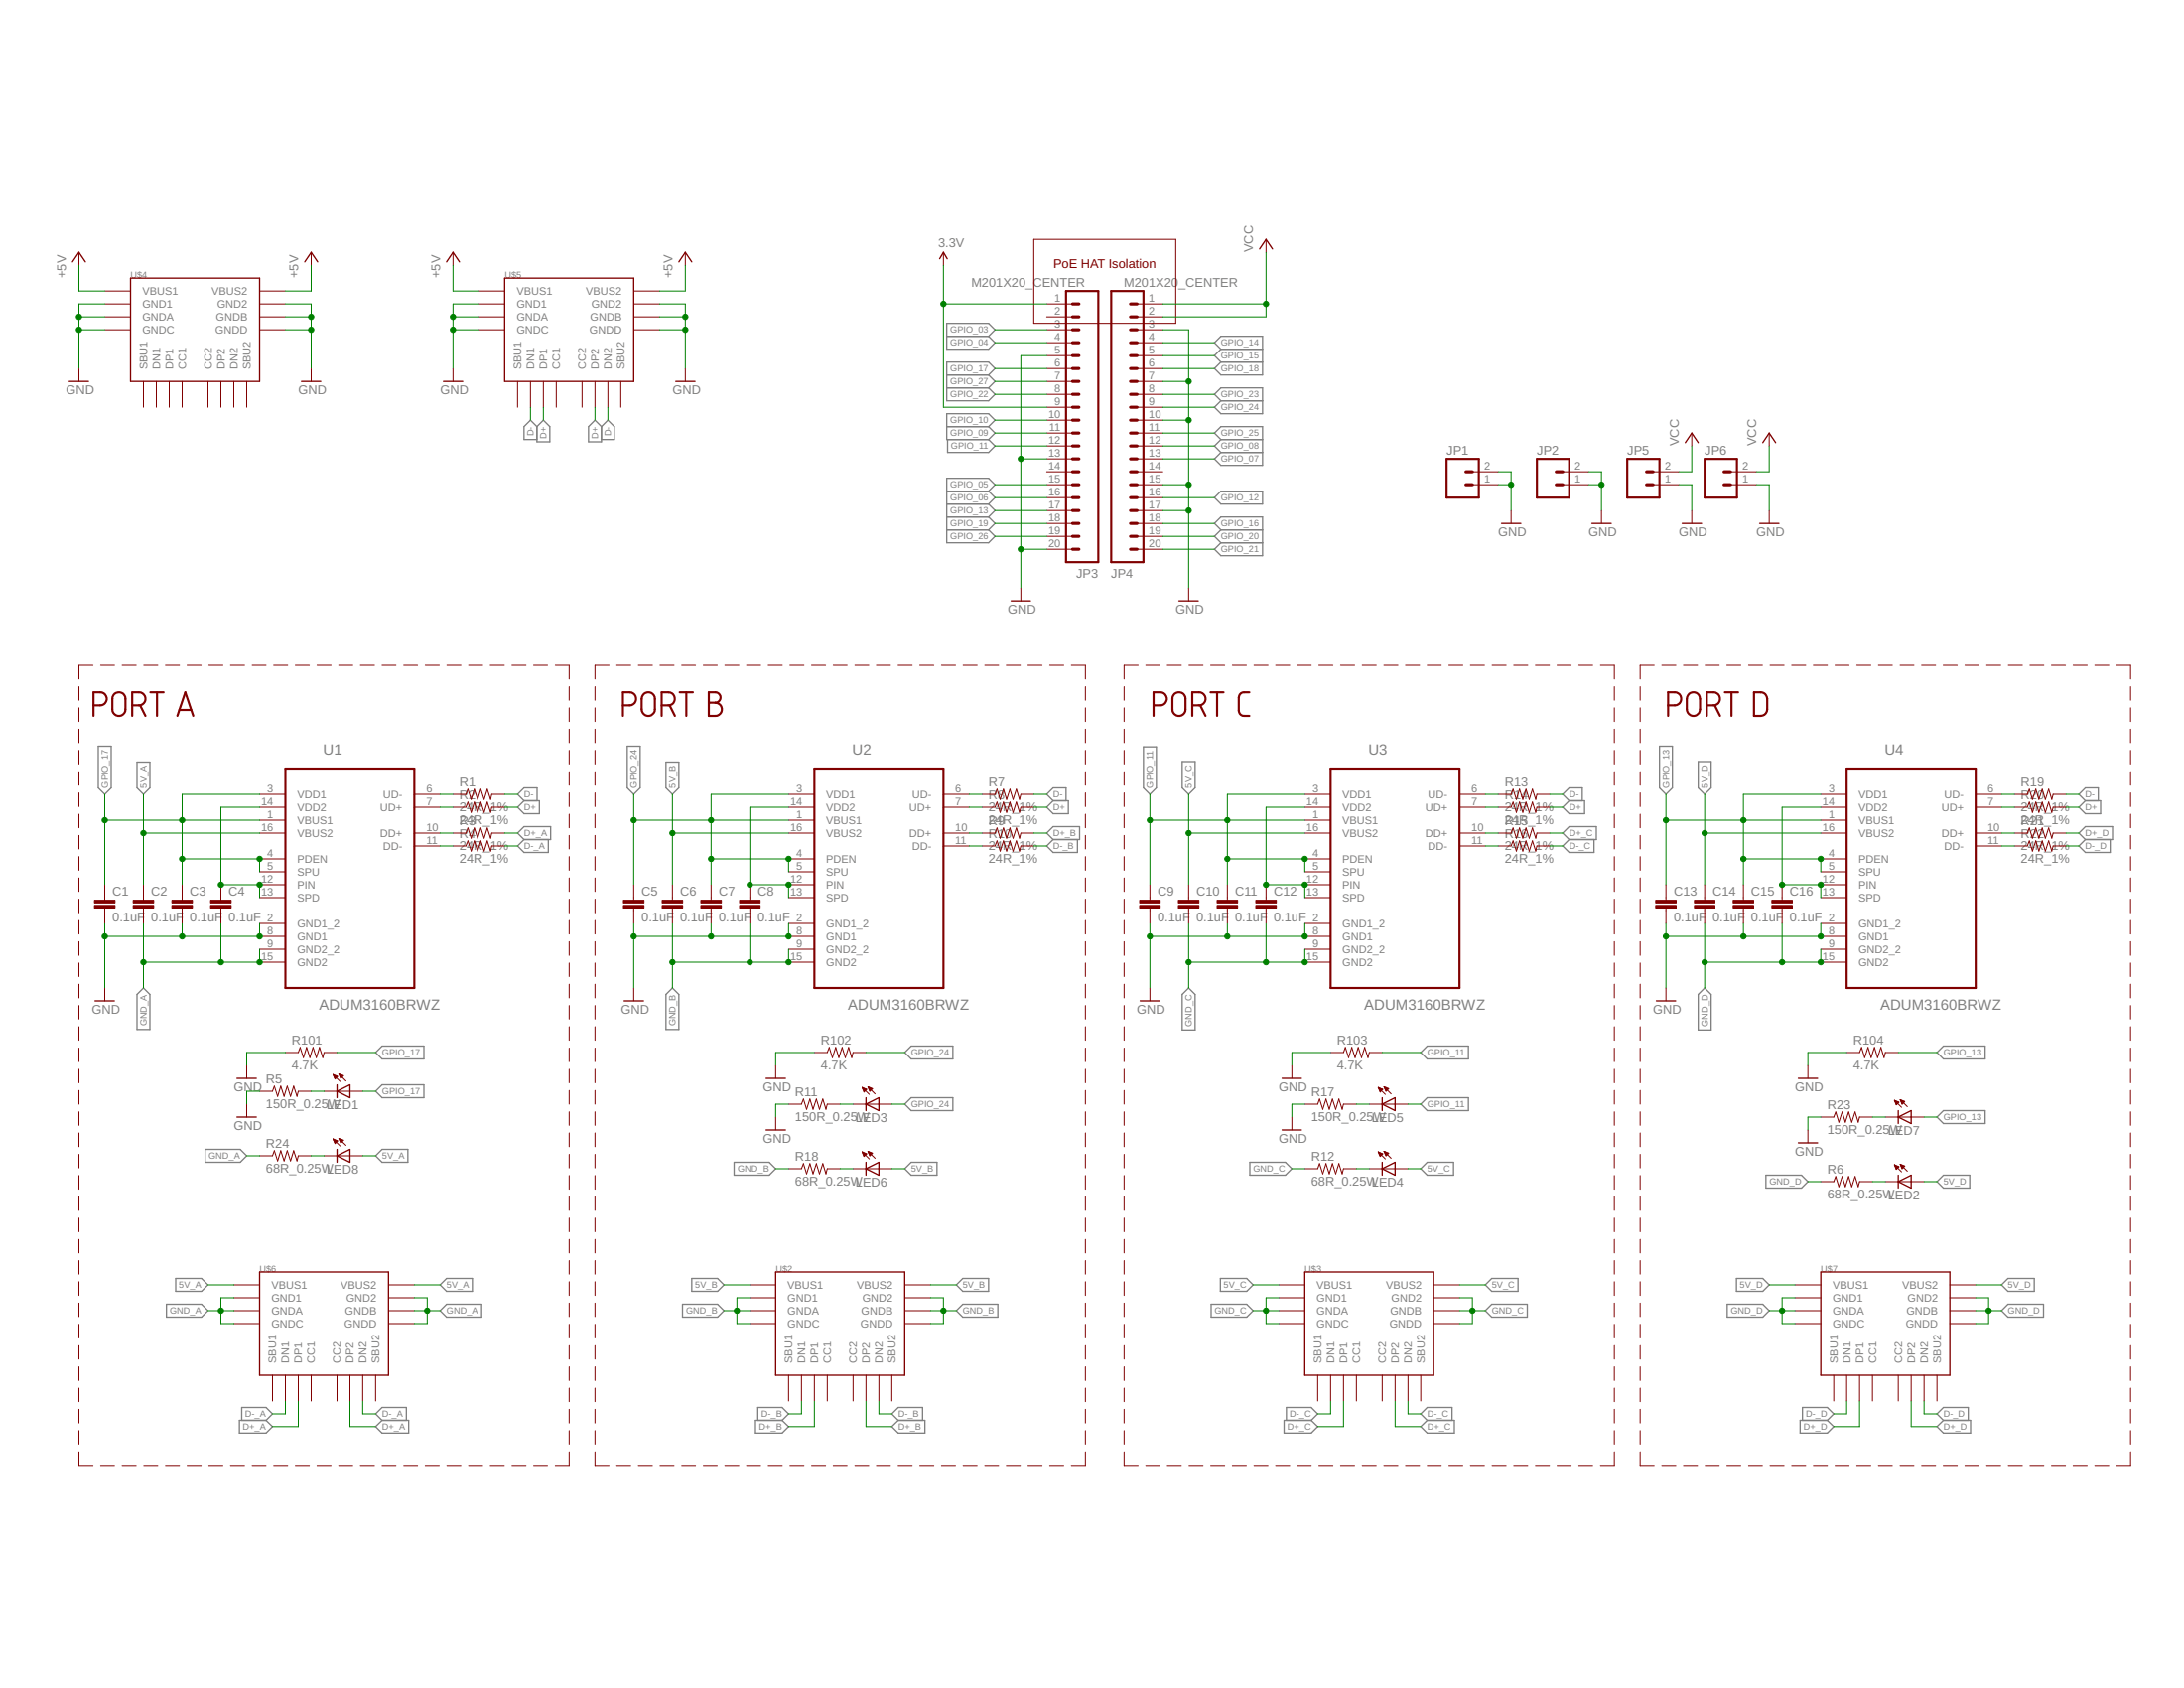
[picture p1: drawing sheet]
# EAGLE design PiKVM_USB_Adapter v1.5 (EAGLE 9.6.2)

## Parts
C1  0.1uF  CAP0805  [0805]
C2  0.1uF  CAP0805  [0805]
C3  0.1uF  CAP0805  [0805]
C4  0.1uF  CAP0805  [0805]
C5  0.1uF  CAP0805  [0805]
C6  0.1uF  CAP0805  [0805]
C7  0.1uF  CAP0805  [0805]
C8  0.1uF  CAP0805  [0805]
C9  0.1uF  CAP0805  [0805]
C10  0.1uF  CAP0805  [0805]
C11  0.1uF  CAP0805  [0805]
C12  0.1uF  CAP0805  [0805]
C13  0.1uF  CAP0805  [0805]
C14  0.1uF  CAP0805  [0805]
C15  0.1uF  CAP0805  [0805]
C16  0.1uF  CAP0805  [0805]
JP1  M02LOCK  [1X02_LOCK]
JP2  M02LOCK  [1X02_LOCK]
JP3  M201X20_CENTER  [1X20_CENTER]
JP4  M201X20_CENTER  [1X20_CENTER]
JP5  M02LOCK  [1X02_LOCK]
JP6  M02LOCK  [1X02_LOCK]
LED1  LED1206  [LED-1206]
LED2  LED1206  [LED-1206]
LED3  LED1206  [LED-1206]
LED4  LED1206  [LED-1206]
LED5  LED1206  [LED-1206]
LED6  LED1206  [LED-1206]
LED7  LED1206  [LED-1206]
LED8  LED1206  [LED-1206]
R1  24R_1%  RESISTOR0805-RES  [0805]
R2  24R_1%  RESISTOR0805-RES  [0805]
R3  24R_1%  RESISTOR0805-RES  [0805]
R4  24R_1%  RESISTOR0805-RES  [0805]
R5  150R_0.25W  RESISTOR1206  [1206]
R6  68R_0.25W  RESISTOR1206  [1206]
R7  24R_1%  RESISTOR0805-RES  [0805]
R8  24R_1%  RESISTOR0805-RES  [0805]
R9  24R_1%  RESISTOR0805-RES  [0805]
R10  24R_1%  RESISTOR0805-RES  [0805]
R11  150R_0.25W  RESISTOR1206  [1206]
R12  68R_0.25W  RESISTOR1206  [1206]
R13  24R_1%  RESISTOR0805-RES  [0805]
R14  24R_1%  RESISTOR0805-RES  [0805]
R15  24R_1%  RESISTOR0805-RES  [0805]
R16  24R_1%  RESISTOR0805-RES  [0805]
R17  150R_0.25W  RESISTOR1206  [1206]
R18  68R_0.25W  RESISTOR1206  [1206]
R19  24R_1%  RESISTOR0805-RES  [0805]
R20  24R_1%  RESISTOR0805-RES  [0805]
R21  24R_1%  RESISTOR0805-RES  [0805]
R22  24R_1%  RESISTOR0805-RES  [0805]
R23  150R_0.25W  RESISTOR1206  [1206]
R24  68R_0.25W  RESISTOR1206  [1206]
R101  4.7K  RESISTOR1206  [1206]
R102  4.7K  RESISTOR1206  [1206]
R103  4.7K  RESISTOR1206  [1206]
R104  4.7K  RESISTOR1206  [1206]
U1  ADUM3160BRWZ  [SOIC127P1032X265-16N]
U2  ADUM3160BRWZ  [SOIC127P1032X265-16N]
U3  ADUM3160BRWZ  [SOIC127P1032X265-16N]
U4  ADUM3160BRWZ  [SOIC127P1032X265-16N]
U$2  USB4110GFA  [GCT_USB4110GFA]
U$3  USB4110GFA  [GCT_USB4110GFA]
U$4  USB4110GFA  [GCT_USB4110GFA]
U$5  USB4110GFA  [GCT_USB4110GFA]
U$6  USB4110GFA  [GCT_USB4110GFA]
U$7  USB4110GFA  [GCT_USB4110GFA]

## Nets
3.3V: JP3.1 JP3.9
5V_A: C2.1 LED8.A U1.16(VBUS2) U$6.A4B9(VBUS1) U$6.B4A9(VBUS2)
5V_B: C6.1 LED6.A U2.16(VBUS2) U$2.A4B9(VBUS1) U$2.B4A9(VBUS2)
5V_C: C10.1 LED4.A U3.16(VBUS2) U$3.A4B9(VBUS1) U$3.B4A9(VBUS2)
5V_D: C14.1 LED2.A U4.16(VBUS2) U$7.A4B9(VBUS1) U$7.B4A9(VBUS2)
+5V: U$4.A4B9(VBUS1) U$4.B4A9(VBUS2) U$5.A4B9(VBUS1) U$5.B4A9(VBUS2)
D+: R2.2 R8.2 R14.2 R20.2 U$5.A6(DP1) U$5.B6(DP2)
D+_A: R3.2 U$6.A6(DP1) U$6.B6(DP2)
D+_B: R9.2 U$2.A6(DP1) U$2.B6(DP2)
D+_C: R15.2 U$3.A6(DP1) U$3.B6(DP2)
D+_D: R21.2 U$7.A6(DP1) U$7.B6(DP2)
D-: R1.2 R7.2 R13.2 R19.2 U$5.A7(DN1) U$5.B7(DN2)
D-_A: R4.2 U$6.A7(DN1) U$6.B7(DN2)
D-_B: R10.2 U$2.A7(DN1) U$2.B7(DN2)
D-_C: R16.2 U$3.A7(DN1) U$3.B7(DN2)
D-_D: R22.2 U$7.A7(DN1) U$7.B7(DN2)
GND: C1.2 C3.2 C5.2 C7.2 C9.2 C11.2 C13.2 C15.2 JP1.1 JP1.2 JP2.1 JP2.2 JP3.5 JP3.13 JP3.20 JP4.3 JP4.7 JP4.10 JP4.15 JP4.17 JP5.1 JP6.1 R5.1 R11.1 R17.1 R23.1 R101.1 R102.1 R103.1 R104.1 U1.2(GND1_2) U1.8(GND1) U2.2(GND1_2) U2.8(GND1) U3.2(GND1_2) U3.8(GND1) U4.2(GND1_2) U4.8(GND1) U$4.A1B12(GND1) U$4.B1A12(GND2) U$4.GND1(GNDA) U$4.GND2(GNDB) U$4.GND3(GNDC) U$4.GND4(GNDD) U$5.A1B12(GND1) U$5.B1A12(GND2) U$5.GND1(GNDA) U$5.GND2(GNDB) U$5.GND3(GNDC) U$5.GND4(GNDD)
GND_A: C2.2 C4.2 R24.1 U1.9(GND2_2) U1.15(GND2) U$6.A1B12(GND1) U$6.B1A12(GND2) U$6.GND1(GNDA) U$6.GND2(GNDB) U$6.GND3(GNDC) U$6.GND4(GNDD)
GND_B: C6.2 C8.2 R18.1 U2.9(GND2_2) U2.15(GND2) U$2.A1B12(GND1) U$2.B1A12(GND2) U$2.GND1(GNDA) U$2.GND2(GNDB) U$2.GND3(GNDC) U$2.GND4(GNDD)
GND_C: C10.2 C12.2 R12.1 U3.9(GND2_2) U3.15(GND2) U$3.A1B12(GND1) U$3.B1A12(GND2) U$3.GND1(GNDA) U$3.GND2(GNDB) U$3.GND3(GNDC) U$3.GND4(GNDD)
GND_D: C14.2 C16.2 R6.1 U4.9(GND2_2) U4.15(GND2) U$7.A1B12(GND1) U$7.B1A12(GND2) U$7.GND1(GNDA) U$7.GND2(GNDB) U$7.GND3(GNDC) U$7.GND4(GNDD)
GPIO_03: JP3.3
GPIO_04: JP3.4
GPIO_05: JP3.15
GPIO_06: JP3.16
GPIO_07: JP4.13
GPIO_08: JP4.12
GPIO_09: JP3.11
GPIO_10: JP3.10
GPIO_11: C9.1 C11.1 JP3.12 LED5.A R103.2 U3.1(VBUS1) U3.3(VDD1) U3.4(PDEN) U3.5(SPU)
GPIO_12: JP4.16
GPIO_13: C13.1 C15.1 JP3.17 LED7.A R104.2 U4.1(VBUS1) U4.3(VDD1) U4.4(PDEN) U4.5(SPU)
GPIO_14: JP4.4
GPIO_15: JP4.5
GPIO_16: JP4.18
GPIO_17: C1.1 C3.1 JP3.6 LED1.A R101.2 U1.1(VBUS1) U1.3(VDD1) U1.4(PDEN) U1.5(SPU)
GPIO_18: JP4.6
GPIO_19: JP3.18
GPIO_20: JP4.19
GPIO_21: JP4.20
GPIO_22: JP3.8
GPIO_23: JP4.8
GPIO_24: C5.1 C7.1 JP4.9 LED3.A R102.2 U2.1(VBUS1) U2.3(VDD1) U2.4(PDEN) U2.5(SPU)
GPIO_25: JP4.11
GPIO_26: JP3.19
GPIO_27: JP3.7
N$1: C8.1 U2.12(PIN) U2.13(SPD) U2.14(VDD2)
N$2: R7.1 U2.6(UD-)
N$3: R8.1 U2.7(UD+)
N$4: R9.1 U2.10(DD+)
N$6: R10.1 U2.11(DD-)
N$8: LED3.C R11.2
N$9: C12.1 U3.12(PIN) U3.13(SPD) U3.14(VDD2)
N$10: R13.1 U3.6(UD-)
N$11: R14.1 U3.7(UD+)
N$12: R15.1 U3.10(DD+)
N$13: R16.1 U3.11(DD-)
N$14: LED2.C R6.2
N$15: LED5.C R17.2
N$16: C16.1 U4.12(PIN) U4.13(SPD) U4.14(VDD2)
N$17: R19.1 U4.6(UD-)
N$18: LED1.C R5.2
N$19: C4.1 U1.12(PIN) U1.13(SPD) U1.14(VDD2)
N$20: R20.1 U4.7(UD+)
N$21: R21.1 U4.10(DD+)
N$22: R22.1 U4.11(DD-)
N$23: R1.1 U1.6(UD-)
N$24: R2.1 U1.7(UD+)
N$25: R3.1 U1.10(DD+)
N$26: R4.1 U1.11(DD-)
N$27: LED4.C R12.2
N$28: LED7.C R23.2
N$29: LED6.C R18.2
N$30: LED8.C R24.2
VCC: JP4.1 JP4.2 JP5.2 JP6.2
Unconnected: JP3.2 JP3.14 JP4.14 U$2.A5(CC1) U$2.A8(SBU1) U$2.B5(CC2) U$2.B8(SBU2) U$3.A5(CC1) U$3.A8(SBU1) U$3.B5(CC2) U$3.B8(SBU2) U$4.A5(CC1) U$4.A6(DP1) U$4.A7(DN1) U$4.A8(SBU1) U$4.B5(CC2) U$4.B6(DP2) U$4.B7(DN2) U$4.B8(SBU2) U$5.A5(CC1) U$5.A8(SBU1) U$5.B5(CC2) U$5.B8(SBU2) U$6.A5(CC1) U$6.A8(SBU1) U$6.B5(CC2) U$6.B8(SBU2) U$7.A5(CC1) U$7.A8(SBU1) U$7.B5(CC2) U$7.B8(SBU2)

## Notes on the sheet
- PoE HAT Isolation
- PORT A | PORT B | PORT C | PORT D

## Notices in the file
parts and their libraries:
SparkFun-Resistors: Licensing: CC v3.0 Share-Alike You are welcome to use this library for commercial purposes.
